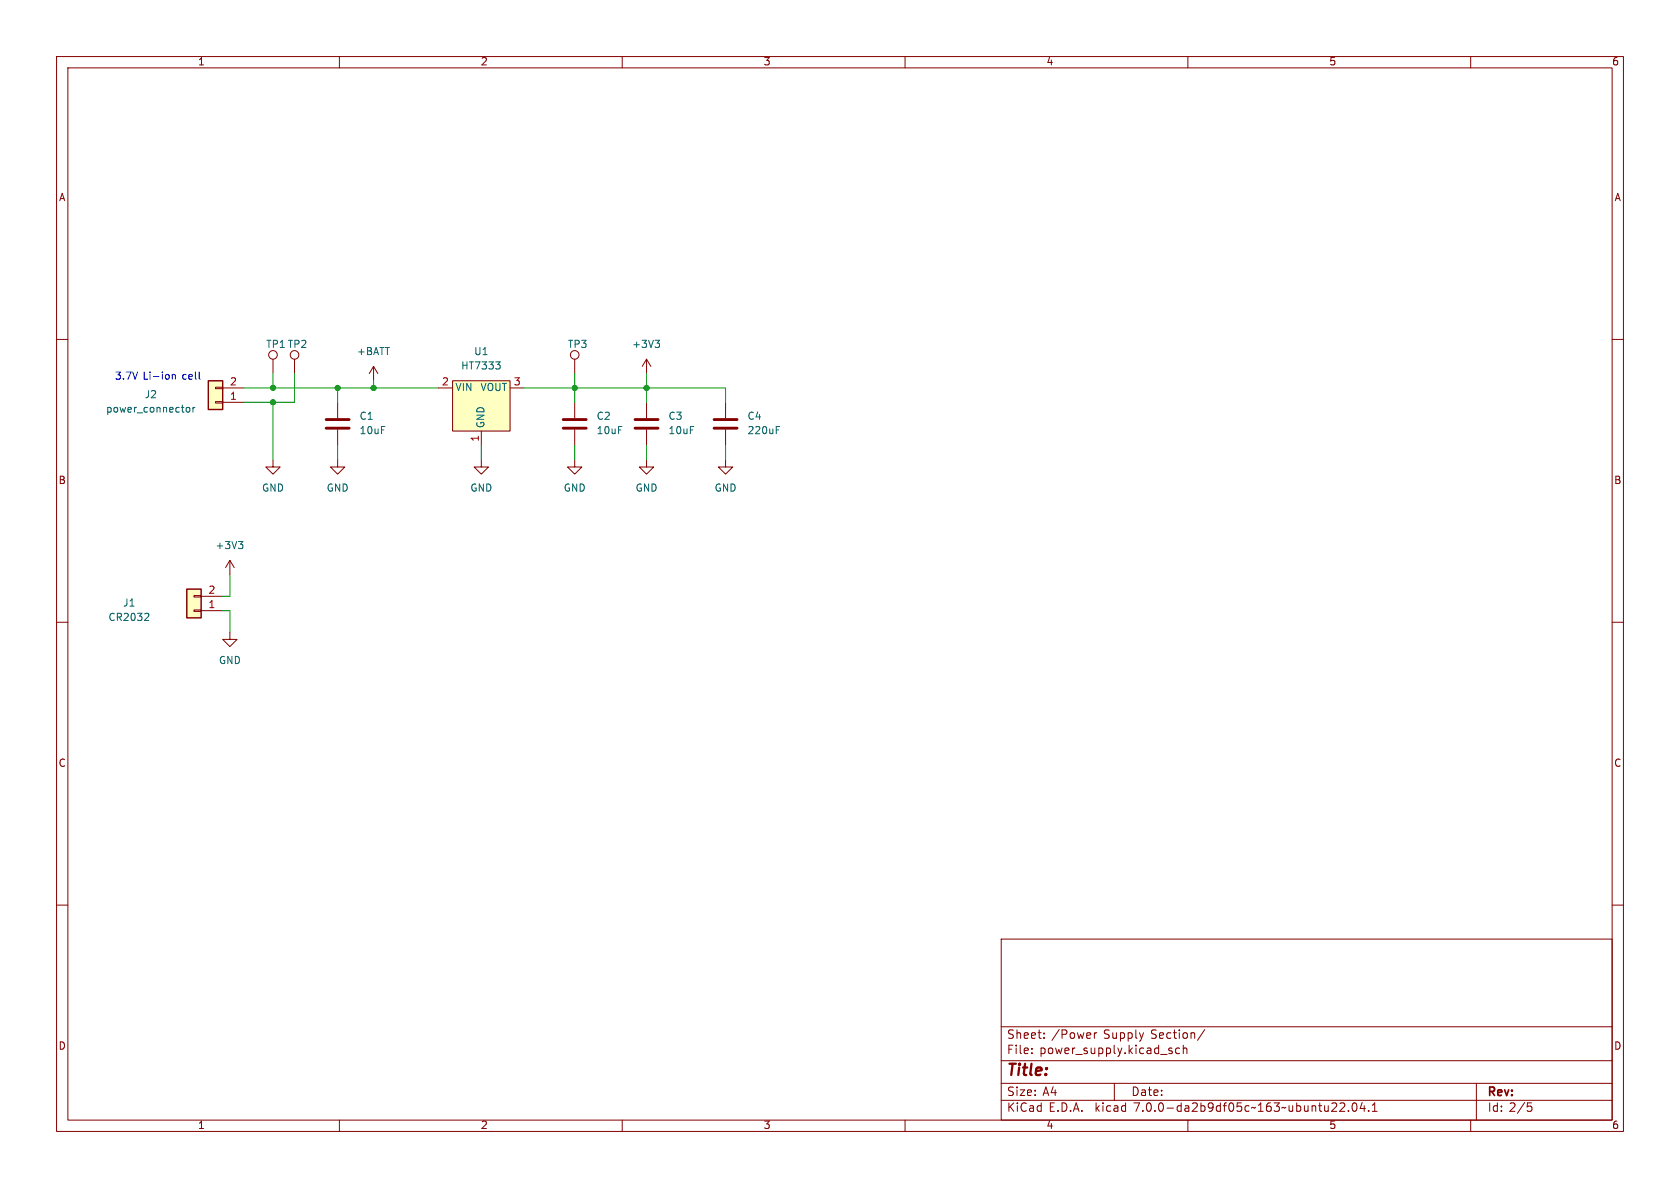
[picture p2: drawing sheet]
<svg xmlns="http://www.w3.org/2000/svg" width="297mm" height="210mm" viewBox="0 0 297 210" stroke-linecap="round" stroke-linejoin="round" font-family="sans-serif">
<g fill="none" stroke="#840000" stroke-width=".18">
<path d="M10 10h277v190h-277zM12 12h273v186h-273zM60 10v2M110 10v2M160 10v2M210 10v2M260 10v2M10 60h2M285 60h2M38.1 68.5h1.3v.2h-1.3zM38.1 71h1.3v.2h-1.3zM39.4 71.1h3.8"/>
<path d="M39.4 68.6h3.8M48.3 63.5v2.5M52.1 63.5v2.5M59.7 71.1v2.8M59.7 75.9v2.8M66 64.8l-.7 1.2M66 64.8v2.5M66 64.8l.8 1.2M77.5 68.6h2.5M80 67.3h10.2v8.9h-10.2zM85.1 76.2v2.5M90.2 68.6h2.5"/>
<path d="M101.6 63.5v2.5M101.6 71.1v2.8M101.6 75.9v2.8M114.3 63.5l-.8 1.3M114.3 63.5v2.5M114.3 71.1v2.8M114.3 75.9v2.8M114.3 63.5l.8 1.3M128.3 71.1v2.8M128.3 75.9v2.8M40.6 99.1l-.7 1.2M40.6 99.1v2.5"/>
<path d="M40.6 99.1l.8 1.2M48.3 81.3v1.3h1.2l-1.2 1.2-1.3-1.2h1.3M59.7 81.3v1.3h1.3l-1.3 1.2-1.3-1.2h1.3M85.1 81.3v1.3h1.3l-1.3 1.2-1.3-1.2h1.3M101.6 81.3v1.3h1.3l-1.3 1.2-1.3-1.2h1.3M114.3 81.3v1.3h1.3l-1.3 1.2-1.3-1.2h1.3M128.3 81.3v1.3h1.2l-1.2 1.2-1.3-1.2h1.3M10 110h2M34.3 105.3h1.3v.2h-1.3zM34.3 107.8h1.3v.3h-1.3zM35.6 108h3.8M35.6 105.4h3.8"/>
<path d="M40.6 111.8v1.2h1.3l-1.3 1.3-1.2-1.3h1.2M285 110h2M10 160h2M285 160h2M177 166h108v32h-108zM60 198v2M110 198v2M160 198v2M177 194.5h108M177 191.5h108M177 187.5h108M177 181.5h108"/>
<path d="M182.4 186.1v.2M182.4 185.3v.2M184.6 183.4v.2M184.6 182.6v.2M193.5 182.6v1M193.9 182.6h-.3l-.1 .2M197 191.5v3M207 185.8l.3 .2-.3 .3M207 185.3h.2M208.5 185.3h-.4l-.3 .2v.5l.2 .2h.5M209.2 185.4l.2-.1h.4v1M209.2 184.8v1.5"/>
<path d="M210 198v2M213 182l-1.3 1.9M236.9 195.1l.6-.1 .2 .1v.3l-.9 1.1h.9M238.4 196.3v.2M239.2 195h.2a.81 .81 0 0 1 .6 .6 .81 .81 0 0 1-.3 .8l-.2 .1a.81 .81 0 0 1-.6-.7 .81 .81 0 0 1 .3-.8zM240.8 194.9l-.3 1.1h.9M241.2 195.5v1M242 196.3v.2M242.6 196.5h.9M242.6 195.4l.4-.4v1.5M260 198v2M261 191.5v6.5"/>
<path d="M270 195h.8M270.2 195.5h.3l.3 .3-.1 .6-.5 .1"/>
<circle cx="48.3" cy="62.7" r=".76"/>
<circle cx="52.1" cy="62.7" r=".76"/>
<circle cx="101.6" cy="62.7" r=".76"/>
</g>
<g fill="#ffffc2" stroke="#ffffc2" stroke-width=".18">
<path d="M36.8 67.3h2.6v5.1h-2.6z"/>
<path d="M80 67.3h10.2v8.9h-10.2z"/>
<path d="M33 104.1h2.6v5.1h-2.6z"/>
</g>
<path d="M36.8 67.3h2.6v5.1h-2.6zM33 104.1h2.6v5.1h-2.6z" fill="none" stroke="#840000" stroke-width=".25"/>
<path d="M33 72.1l.1-.1 .4 .1 .1 .5-.2 .2-.3 .1-.1-.2zM34.1 72v.9M34.5 72l-.4 .3M87.6 64h.8l-.4 .5M88.3 64.5l.1 .2-.1 .5M115.8 60.2h.8l-.4 .4M116.4 60.6l.2 .3v.3l-.2 .2M137.2 75.4h.6M42.2 95.7h.7l-.4 .5M42.7 96.2l.2 .2v.3l-.2 .3M26.1 108.4l.2 .3-.1 .3-.7 .7h.8" fill="none" stroke="#006464" stroke-width=".18"/>
<path d="M57.7 75.7h4M57.7 74.2h4M99.6 75.7h4M99.6 74.2h4M112.3 75.7h4M112.3 74.2h4M126.2 75.7h4.1M126.2 74.2h4.1" fill="none" stroke="#840000" stroke-width=".51"/>
<path d="M30.5 66.2v.8M30.5 66.3l.1-.1h.3l.1 .8" fill="none" stroke="#0000c2" stroke-width=".18"/>
<g fill="none" stroke="#009600" stroke-width=".18">
<path d="M43.2 68.6h34.3M48.3 66v2.6M48.3 71.1v10.2M52.1 66v5.1h-8.9M59.7 68.6v2.5M59.7 78.7v2.6M66 67.3v1.3M85.1 78.7v2.6M92.7 68.6h35.6v2.5M101.6 66v5.1M101.6 78.7v2.6M114.3 66v5.1"/>
<path d="M114.3 78.7v2.6M128.3 78.7v2.6M39.4 108h1.2v3.8M40.6 101.6v3.8h-1.2"/>
</g>
<g fill="#009600" stroke="#009600" stroke-width=".18">
<circle cx="48.3" cy="71.1" r=".46"/>
<circle cx="66" cy="68.6" r=".46"/>
<circle cx="59.7" cy="68.6" r=".46"/>
<circle cx="48.3" cy="68.6" r=".46"/>
<circle cx="114.3" cy="68.6" r=".46"/>
<circle cx="101.6" cy="68.6" r=".46"/>
</g>
<text font-size="2.8" fill="#840000" x="178" y="190.8">Title:</text>
<g font-size="2.1" fill="#840000">
<text x="178" y="183.9">Sheet:</text>
<text x="185.9" y="183.9">/Power</text>
<text x="195.1" y="183.9">Supply</text>
<text x="203.5" y="183.9">Section/</text>
<text x="178" y="186.6">File:</text>
<text x="183.8" y="186.6">power_supply.kicad_sch</text>
<text x="178" y="196.8">KiCad</text>
<text x="178" y="194">Size:</text>
<text x="184.3" y="194">A4</text>
<text x="185.4" y="196.8">E.D.A.</text>
<text x="193.7" y="196.8">kicad</text>
<text x="200" y="194">Date:</text>
<text x="200.6" y="196.8">7.0.0-da2b9df05c~163~ubuntu22.04.1</text>
<text x="263" y="194.2">Rev:</text>
<text x="263" y="196.8">Id: 2/5</text>
</g>
<g font-size="1.8" fill="#840000">
<text x="35" y="11.8">1</text>
<text x="85" y="11.8">2</text>
<text x="135" y="11.8">3</text>
<text x="185" y="11.8">4</text>
<text x="235" y="11.8">5</text>
<text x="285" y="11.8">6</text>
<text x="10.4" y="35.8">A</text>
<text x="285.4" y="35.8">A</text>
<text x="10.3" y="85.8">B</text>
<text x="285.3" y="85.8">B</text>
<text x="10.3" y="135.8">C</text>
<text x="285.3" y="135.8">C</text>
<text x="10.3" y="185.8">D</text>
<text x="285.3" y="185.8">D</text>
<text x="35" y="199.8">1</text>
<text x="85" y="199.8">2</text>
<text x="135" y="199.8">3</text>
<text x="185" y="199.8">4</text>
<text x="235" y="199.8">5</text>
<text x="285" y="199.8">6</text>
</g>
<g font-size="1.8" fill="#006464">
<text x="47" y="61.8">TP1 TP2</text>
<text x="63" y="63.1">+BATT</text>
<text x="81.5" y="65.6">HT7333</text>
<text x="83.8" y="63.1">U1</text>
<text x="100.3" y="61.8">TP3</text>
<text x="111.7" y="61.8">+3V3</text>
<text x="25.5" y="70.7">J2</text>
<text x="80.5" y="69.4">VIN</text>
<text x="84.8" y="69.4">VOUT</text>
<text x="18.7" y="73.2">power_connector</text>
<text x="63.5" y="74.5">C1</text>
<text x="63.5" y="77">10uF</text>
<text x="85.9" y="75.7" transform="rotate(-90 85.9 75.7)">GND</text>
<text x="105.4" y="74.5">C2</text>
<text x="105.4" y="77">10uF</text>
<text x="118.1" y="74.5">C3</text>
<text x="118.1" y="77">10uF</text>
<text x="132.1" y="74.5">C4</text>
<text x="132.1" y="77">220uF</text>
<text x="46.3" y="87.2">GND</text>
<text x="57.7" y="87.2">GND</text>
<text x="83.1" y="87.2">GND</text>
<text x="99.6" y="87.2">GND</text>
<text x="112.3" y="87.2">GND</text>
<text x="126.3" y="87.2">GND</text>
<text x="38" y="97.3">+3V3</text>
<text x="21.7" y="107.5">J1</text>
<text x="19.1" y="110">CR2032</text>
<text x="38.6" y="117.7">GND</text>
</g>
<g font-size="1.8" fill="#0000c2">
<text x="20.3" y="67.3">3.7V</text>
<text x="25.3" y="67.3">Li-ion</text>
<text x="32.3" y="67.3">cell</text>
</g>
<g font-size="1.8" fill="#a90000">
<text x="40.6" y="70.9">1</text>
<text x="40.6" y="68.3">2</text>
<text x="78.1" y="68.3">2</text>
<text x="90.8" y="68.3">3</text>
<text x="84.8" y="78.1" transform="rotate(-90 84.8 78.1)">1</text>
<text x="36.8" y="107.7">1</text>
<text x="36.8" y="105.2">2</text>
</g>
</svg>
